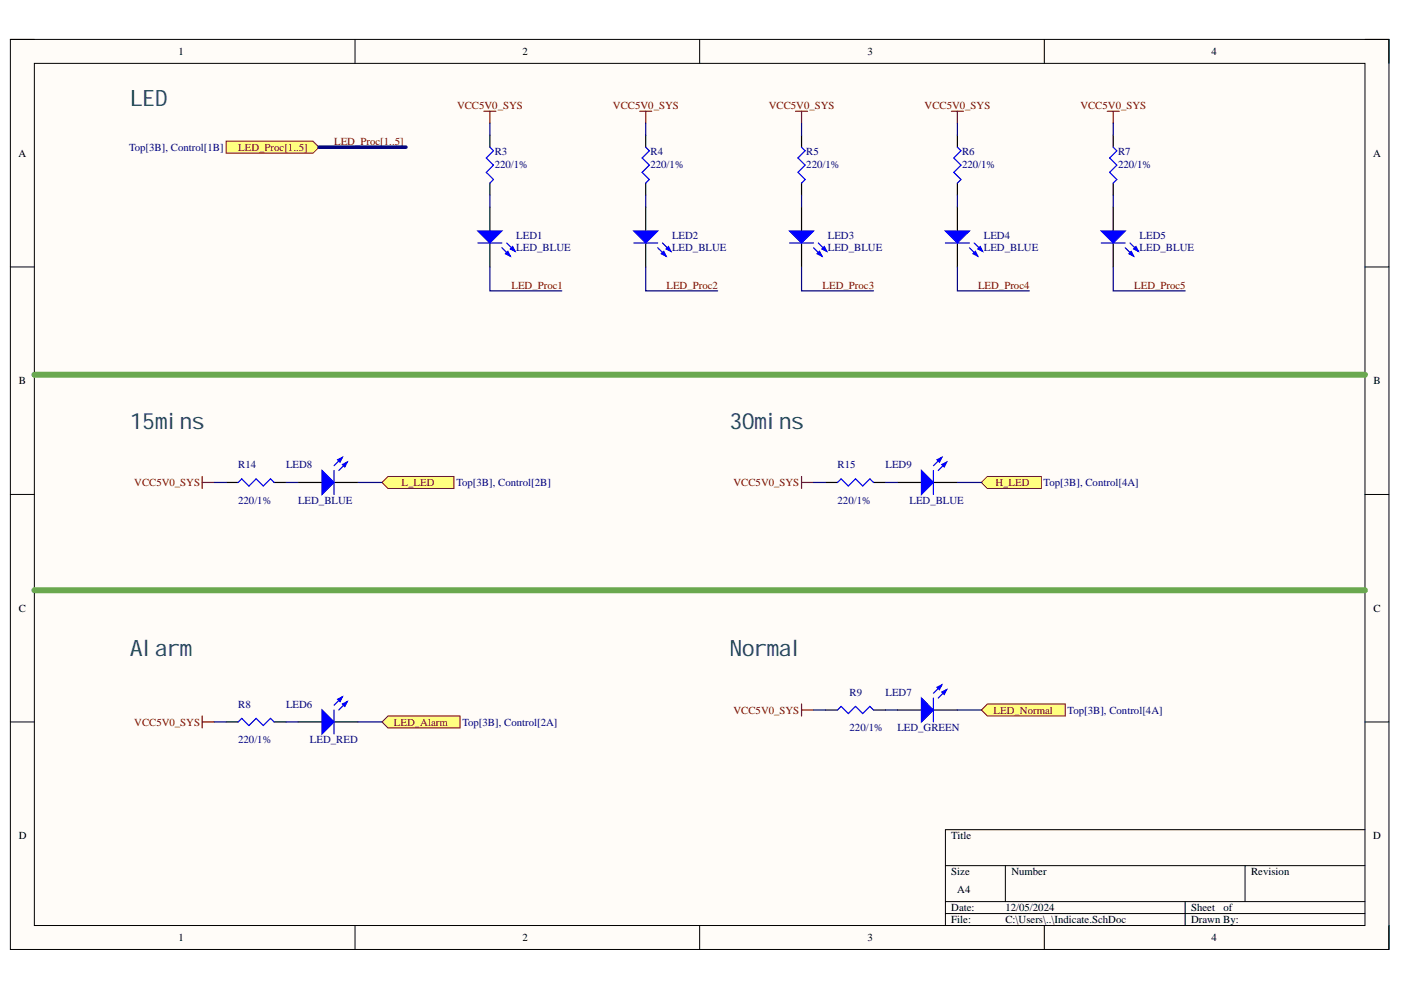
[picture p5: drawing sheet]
<svg xmlns="http://www.w3.org/2000/svg" width="297mm" height="210mm" viewBox="0 0 297 210" stroke-linecap="round" stroke-linejoin="round" font-family="sans-serif">
<path d="M2.2 8.4h292.3v192.9h-292.3z" fill-rule="evenodd" fill="#fffcf8"/>
<path d="M2.2 8.4h292.3v192.9h-292.3z" fill="none" stroke="#000" stroke-width=".21"/>
<path d="M7.3 13.4h282.1v182.8h-282.1z" fill-rule="evenodd" fill="#fffcf8"/>
<g fill="none" stroke="#000" stroke-width=".21">
<path d="M2.2 8.4h5.1M7.3 13.4h282.1v182.8h-282.1zM75.3 8.4v5M148.3 8.4v5M221.4 8.4v5M289.4 8.4h5.1v5M2.2 56.6h5.1M289.4 56.6h5.1M2.2 104.8h5.1M289.4 104.8h5.1M2.2 153.1h5.1M289.4 153.1h5.1"/>
<path d="M289.4 175.9h-89v20.3M75.3 196.2v5.1M148.3 196.2v5.1M200.4 183.5h89M200.4 191.2h89M200.4 193.7h89M213.2 183.5v7.7M221.4 196.2v5.1M251.3 191.2v5M264 183.5v7.7M294.5 196.2v5.1"/>
</g>
<path d="M103.9 43.9v5.1M103.9 51.5v5.1" fill="none" stroke="#000" stroke-width=".25"/>
<path d="M101.3 49h5.1l-2.5 2.5z" fill="#00f"/>
<path d="M101.3 49h5.1l-2.5 2.5zM106.4 52.5l1.8 1.8M107.4 51.5l1.8 1.8" fill="none" stroke="#00f" stroke-width=".25"/>
<path d="M107.2 53.8l.5-.5 .5 1z" fill="#00f"/>
<path d="M107.2 53.8l.5-.5 .5 1z" fill="none" stroke="#00f" stroke-width=".25"/>
<path d="M108.7 52.3l.5 1-1-.5z" fill="#00f"/>
<path d="M103.9 31.2l.7 .8-1.5 1.5 1.5 1.5-1.5 1.5 1.5 1.6-.7 .7M101.3 51.5h5.1M108.7 52.3l.5 1-1-.5z" fill="none" stroke="#00f" stroke-width=".25"/>
<path d="M103.9 28.7v2.5M103.9 38.8v2.6M136.9 43.9v5.1M136.9 51.5v5.1" fill="none" stroke="#000" stroke-width=".25"/>
<path d="M102.6 23.6h2.5M103.9 23.6v2.5" fill="none" stroke="#800000" stroke-width=".25"/>
<path d="M134.4 49h5l-2.5 2.5z" fill="#00f"/>
<path d="M134.4 49h5l-2.5 2.5zM139.4 52.5l1.8 1.8M140.5 51.5l1.7 1.8" fill="none" stroke="#00f" stroke-width=".25"/>
<path d="M140.2 53.8l.5-.5 .5 1z" fill="#00f"/>
<path d="M140.2 53.8l.5-.5 .5 1z" fill="none" stroke="#00f" stroke-width=".25"/>
<path d="M141.7 52.3l.5 1-1-.5z" fill="#00f"/>
<path d="M136.9 31.2l.8 .8-1.6 1.5 1.6 1.5-1.6 1.5 1.6 1.6-.8 .7M134.4 51.5h5M141.7 52.3l.5 1-1-.5z" fill="none" stroke="#00f" stroke-width=".25"/>
<path d="M136.9 28.7v2.5M136.9 38.8v2.6M169.9 43.9v5.1M169.9 51.5v5.1" fill="none" stroke="#000" stroke-width=".25"/>
<path d="M135.6 23.6h2.6M136.9 23.6v2.5" fill="none" stroke="#800000" stroke-width=".25"/>
<path d="M167.4 49h5.1l-2.6 2.5z" fill="#00f"/>
<path d="M167.4 49h5.1l-2.6 2.5zM172.5 52.5l1.8 1.8M173.5 51.5l1.8 1.8" fill="none" stroke="#00f" stroke-width=".25"/>
<path d="M173.3 53.8l.5-.5 .5 1z" fill="#00f"/>
<path d="M173.3 53.8l.5-.5 .5 1z" fill="none" stroke="#00f" stroke-width=".25"/>
<path d="M174.3 52.8l.5-.5 .5 1z" fill="#00f"/>
<path d="M169.9 31.2l.8 .8-1.5 1.5 1.5 1.5-1.5 1.5 1.5 1.6-.8 .7M167.4 51.5h5.1M174.3 52.8l.5-.5 .5 1z" fill="none" stroke="#00f" stroke-width=".25"/>
<path d="M169.9 28.7v2.5M169.9 38.8v2.6M203 43.9v5.1M203 51.5v5.1" fill="none" stroke="#000" stroke-width=".25"/>
<path d="M168.7 23.6h2.5M169.9 23.6v2.5" fill="none" stroke="#800000" stroke-width=".25"/>
<path d="M200.4 49h5.1l-2.5 2.5z" fill="#00f"/>
<path d="M200.4 49h5.1l-2.5 2.5zM205.5 52.5l1.8 1.8M206.5 51.5l1.8 1.8" fill="none" stroke="#00f" stroke-width=".25"/>
<path d="M206.3 53.8l.5-.5 .5 1z" fill="#00f"/>
<path d="M206.3 53.8l.5-.5 .5 1z" fill="none" stroke="#00f" stroke-width=".25"/>
<path d="M207.3 52.8l.5-.5 .5 1z" fill="#00f"/>
<path d="M203 31.2l.7 .8-1.5 1.5 1.5 1.5-1.5 1.5 1.5 1.6-.7 .7M200.4 51.5h5.1M207.3 52.8l.5-.5 .5 1z" fill="none" stroke="#00f" stroke-width=".25"/>
<path d="M203 28.7v2.5M203 38.8v2.6M236 43.9v5.1M236 51.5v5.1" fill="none" stroke="#000" stroke-width=".25"/>
<path d="M201.7 23.6h2.6M203 23.6v2.5" fill="none" stroke="#800000" stroke-width=".25"/>
<path d="M233.5 49h5.1l-2.6 2.5z" fill="#00f"/>
<path d="M233.5 49h5.1l-2.6 2.5zM238.6 52.5l1.8 1.8M239.6 51.5l1.8 1.8" fill="none" stroke="#00f" stroke-width=".25"/>
<path d="M239.3 53.8l.5-.5 .6 1z" fill="#00f"/>
<path d="M239.3 53.8l.5-.5 .6 1z" fill="none" stroke="#00f" stroke-width=".25"/>
<path d="M240.4 52.8l.5-.5 .5 1z" fill="#00f"/>
<path d="M236 31.2l.8 .8-1.5 1.5 1.5 1.5-1.5 1.5 1.5 1.6-.8 .7M233.5 51.5h5.1M240.4 52.8l.5-.5 .5 1z" fill="none" stroke="#00f" stroke-width=".25"/>
<path d="M236 28.7v2.5M236 38.8v2.6M63.2 153.1h5.1M70.8 153.1h5.1" fill="none" stroke="#000" stroke-width=".25"/>
<path d="M234.8 23.6h2.5M236 23.6v2.5" fill="none" stroke="#800000" stroke-width=".25"/>
<path d="M68.3 150.5l2.5 2.6-2.5 2.5z" fill="#00f"/>
<path d="M68.3 150.5l2.5 2.6-2.5 2.5zM72.6 147.7l-1.8 1.8M73.6 148.8l-1.8 1.7" fill="none" stroke="#00f" stroke-width=".25"/>
<path d="M72.6 149.3l1-.5-.5 1z" fill="#00f"/>
<path d="M72.6 149.3l1-.5-.5 1z" fill="none" stroke="#00f" stroke-width=".25"/>
<path d="M71.6 148.2l1-.5-.5 1.1z" fill="#00f"/>
<path d="M50.5 153.1l.8-.8 1.5 1.5 1.5-1.5 1.5 1.5 1.6-1.5 .7 .8M70.8 150.5v5.1M71.6 148.2l1-.5-.5 1.1z" fill="none" stroke="#00f" stroke-width=".25"/>
<path d="M47.9 153.1h2.6M58.1 153.1h2.6M190.3 150.5h5.1M197.9 150.5h5.1" fill="none" stroke="#000" stroke-width=".25"/>
<path d="M42.9 151.8v2.5M42.9 153.1h2.5" fill="none" stroke="#800000" stroke-width=".25"/>
<path d="M195.4 148l2.5 2.5-2.5 2.6z" fill="#00f"/>
<path d="M195.4 148l2.5 2.5-2.5 2.6zM199.7 145.2l-1.8 1.8M200.7 146.2l-1.8 1.8" fill="none" stroke="#00f" stroke-width=".25"/>
<path d="M199.7 146.7l1-.5-.5 1z" fill="#00f"/>
<path d="M199.7 146.7l1-.5-.5 1z" fill="none" stroke="#00f" stroke-width=".25"/>
<path d="M198.7 145.7l1-.5-.5 1z" fill="#00f"/>
<path d="M177.6 150.5l.7-.7 1.6 1.5 1.5-1.5 1.5 1.5 1.5-1.5 .8 .7M197.9 148v5.1M198.7 145.7l1-.5-.5 1z" fill="none" stroke="#00f" stroke-width=".25"/>
<path d="M63.2 102.3h5.1M70.8 102.3h5.1M175 150.5h2.6M185.2 150.5h2.5" fill="none" stroke="#000" stroke-width=".25"/>
<path d="M169.9 149.3v2.5M169.9 150.5h2.6" fill="none" stroke="#800000" stroke-width=".25"/>
<path d="M68.3 99.8l2.5 2.5-2.5 2.5z" fill="#00f"/>
<path d="M68.3 99.8l2.5 2.5-2.5 2.5zM72.6 97l-1.8 1.7M73.6 98l-1.8 1.8" fill="none" stroke="#00f" stroke-width=".25"/>
<path d="M72.6 98.5l1-.5-.5 1z" fill="#00f"/>
<path d="M72.6 98.5l1-.5-.5 1z" fill="none" stroke="#00f" stroke-width=".25"/>
<path d="M71.6 97.5l1-.5-.5 1z" fill="#00f"/>
<path d="M70.8 99.8v5M71.6 97.5l1-.5-.5 1zM50.5 102.3l.8-.8 1.5 1.6 1.5-1.6 1.5 1.6 1.6-1.6 .7 .8" fill="none" stroke="#00f" stroke-width=".25"/>
<path d="M47.9 102.3h2.6M58.1 102.3h2.6M190.3 102.3h5.1M197.9 102.3h5.1" fill="none" stroke="#000" stroke-width=".25"/>
<path d="M42.9 101v2.6M42.9 102.3h2.5" fill="none" stroke="#800000" stroke-width=".25"/>
<path d="M195.4 99.8l2.5 2.5-2.5 2.5z" fill="#00f"/>
<path d="M195.4 99.8l2.5 2.5-2.5 2.5zM199.7 97l-1.8 1.7M200.7 98l-1.8 1.8" fill="none" stroke="#00f" stroke-width=".25"/>
<path d="M199.7 98.5l1-.5-.5 1z" fill="#00f"/>
<path d="M199.7 98.5l1-.5-.5 1z" fill="none" stroke="#00f" stroke-width=".25"/>
<path d="M198.7 97.5l1-.5-.5 1z" fill="#00f"/>
<path d="M197.9 99.8v5M198.7 97.5l1-.5-.5 1zM177.6 102.3l.7-.8 1.6 1.6 1.5-1.6 1.5 1.6 1.5-1.6 .8 .8" fill="none" stroke="#00f" stroke-width=".25"/>
<path d="M175 102.3h2.6M185.2 102.3h2.5" fill="none" stroke="#000" stroke-width=".25"/>
<path d="M169.9 101v2.6M169.9 102.3h2.6" fill="none" stroke="#800000" stroke-width=".25"/>
<path d="M7.3 79.4h282.1M7.3 125.1h282.1" fill="none" stroke="#6aa84f" stroke-width="1.3"/>
<path d="M209.3 149.3h16.6v2.5h-16.6l-1.2-1.3z" fill-rule="evenodd" fill="#ffff80"/>
<path d="M209.3 149.3h16.6v2.5h-16.6l-1.2-1.3z" fill="none" stroke="#800000" stroke-width=".21"/>
<path d="M208.1 102.3l1.2-1.3h11.5v2.6h-11.5z" fill-rule="evenodd" fill="#ffff80"/>
<path d="M208.1 102.3l1.2-1.3h11.5v2.6h-11.5z" fill="none" stroke="#800000" stroke-width=".21"/>
<path d="M81 102.3l1.3-1.3h13.9v2.6h-13.9z" fill-rule="evenodd" fill="#ffff80"/>
<path d="M81 102.3l1.3-1.3h13.9v2.6h-13.9z" fill="none" stroke="#800000" stroke-width=".21"/>
<path d="M81 153.1l1.3-1.3h15.2v2.5h-15.2z" fill-rule="evenodd" fill="#ffff80"/>
<path d="M81 153.1l1.3-1.3h15.2v2.5h-15.2z" fill="none" stroke="#800000" stroke-width=".21"/>
<path d="M47.9 29.9h18.5l1.2 1.3-1.2 1.3h-18.5z" fill-rule="evenodd" fill="#ffff80"/>
<path d="M47.9 29.9h18.5l1.2 1.3-1.2 1.3h-18.5z" fill="none" stroke="#800000" stroke-width=".21"/>
<g fill="none" stroke="#000080" stroke-width=".25">
<path d="M103.9 26.1v2.6M136.9 26.1v2.6M169.9 26.1v2.6M203 26.1v2.6M236 26.1v2.6M103.9 56.6v5.1h15.2M103.9 41.4v2.5M136.9 56.6v5.1h15.3M136.9 41.4v2.5M169.9 56.6v5.1h15.3M169.9 41.4v2.5M203 56.6v5.1h15.2"/>
<path d="M203 41.4v2.5M236 56.6v5.1h15.3M236 41.4v2.5M45.4 102.3h2.5M60.7 102.3h2.5M75.9 102.3h5.1M172.5 102.3h2.5M187.7 102.3h2.6M203 102.3h5.1M45.4 153.1h2.5M60.7 153.1h2.5M75.9 153.1h5.1"/>
<path d="M172.5 150.5h2.5M187.7 150.5h2.6M203 150.5h5.1"/>
</g>
<path d="M67.6 31.2h18.5" fill="none" stroke="#000080" stroke-width=".76"/>
<g font-size="4.8" fill="#134f5c">
<text x="27.6" y="22.4">LED</text>
<text x="27.6" y="91">15mins</text>
<text x="154.7" y="91">30mins</text>
<text x="27.6" y="139.2">Alarm</text>
<text x="154.7" y="139.2">Normal</text>
</g>
<g font-size="2.3">
<text x="37.9" y="11.7">1</text>
<text x="110.8" y="11.7">2</text>
<text x="183.9" y="11.7">3</text>
<text x="256.9" y="11.7">4</text>
<text x="3.9" y="33.2">A</text>
<text x="291.1" y="33.2">A</text>
<text x="4" y="81.5">B</text>
<text x="291.2" y="81.5">B</text>
<text x="4" y="129.7">C</text>
<text x="291.2" y="129.7">C</text>
<text x="4" y="177.9">D</text>
<text x="201.7" y="177.9">Title</text>
<text x="291.1" y="177.9">D</text>
<text x="201.7" y="185.6">Size</text>
<text x="214.4" y="185.6">Number</text>
<text x="265.3" y="185.6">Revision</text>
<text x="203" y="189.4">A4</text>
<text x="201.7" y="193.2">Date:</text>
<text x="201.7" y="195.7">File:</text>
<text x="213.2" y="193.2">12/05/2024</text>
<text x="213.2" y="195.7">C:\Users\..\Indicate.SchDoc</text>
<text x="252.5" y="193.2">Sheet</text>
<text x="252.5" y="195.7">Drawn By:</text>
<text x="259.4" y="193.2">of</text>
<text x="37.9" y="199.5">1</text>
<text x="110.8" y="199.5">2</text>
<text x="183.9" y="199.5">3</text>
<text x="256.9" y="199.5">4</text>
</g>
<g font-size="2.3" fill="#800000">
<text x="96.9" y="23.1">VCC5V0_SYS</text>
<text x="130" y="23.1">VCC5V0_SYS</text>
<text x="163" y="23.1">VCC5V0_SYS</text>
<text x="196" y="23.1">VCC5V0_SYS</text>
<text x="229.1" y="23.1">VCC5V0_SYS</text>
<text x="50.5" y="31.9">LED_Proc[1..5]</text>
<text x="70.8" y="30.7">LED_Proc[1..5]</text>
<text x="108.4" y="61.2">LED_Proc1</text>
<text x="141.3" y="61.2">LED_Proc2</text>
<text x="174.4" y="61.2">LED_Proc3</text>
<text x="207.4" y="61.2">LED_Proc4</text>
<text x="240.5" y="61.2">LED_Proc5</text>
<text x="28.5" y="103">VCC5V0_SYS</text>
<text x="85.1" y="103">L_LED</text>
<text x="155.5" y="103">VCC5V0_SYS</text>
<text x="211" y="103">H_LED</text>
<text x="28.5" y="153.8">VCC5V0_SYS</text>
<text x="83.5" y="153.8">LED_Alarm</text>
<text x="155.5" y="151.3">VCC5V0_SYS</text>
<text x="210.7" y="151.3">LED_Normal</text>
</g>
<g font-size="2.3" fill="#000080">
<text x="27.4" y="31.9">Top[3B], Control[1B]</text>
<text x="104.9" y="33">R3</text>
<text x="104.9" y="35.5">220/1%</text>
<text x="137.9" y="33">R4</text>
<text x="137.9" y="35.5">220/1%</text>
<text x="170.9" y="33">R5</text>
<text x="170.9" y="35.5">220/1%</text>
<text x="204" y="33">R6</text>
<text x="204" y="35.5">220/1%</text>
<text x="237.1" y="33">R7</text>
<text x="237.1" y="35.5">220/1%</text>
<text x="109.5" y="50.7">LED1</text>
<text x="109.5" y="53.3">LED_BLUE</text>
<text x="142.5" y="50.7">LED2</text>
<text x="142.5" y="53.3">LED_BLUE</text>
<text x="175.5" y="50.7">LED3</text>
<text x="175.5" y="53.3">LED_BLUE</text>
<text x="208.6" y="50.7">LED4</text>
<text x="208.6" y="53.3">LED_BLUE</text>
<text x="241.6" y="50.7">LED5</text>
<text x="241.6" y="53.3">LED_BLUE</text>
<text x="50.5" y="99.2">R14</text>
<text x="60.6" y="99.2">LED8</text>
<text x="177.6" y="99.2">R15</text>
<text x="187.7" y="99.2">LED9</text>
<text x="50.5" y="106.8">220/1%</text>
<text x="63.2" y="106.8">LED_BLUE</text>
<text x="96.8" y="103">Top[3B], Control[2B]</text>
<text x="177.6" y="106.8">220/1%</text>
<text x="192.8" y="106.8">LED_BLUE</text>
<text x="221.3" y="103">Top[3B], Control[4A]</text>
<text x="180.1" y="147.5">R9</text>
<text x="187.7" y="147.5">LED7</text>
<text x="50.5" y="150">R8</text>
<text x="60.6" y="150">LED6</text>
<text x="98" y="153.8">Top[3B], Control[2A]</text>
<text x="180.1" y="155.1">220/1%</text>
<text x="190.3" y="155.1">LED_GREEN</text>
<text x="226.4" y="151.3">Top[3B], Control[4A]</text>
<text x="50.5" y="157.6">220/1%</text>
<text x="65.7" y="157.6">LED_RED</text>
</g>
</svg>
